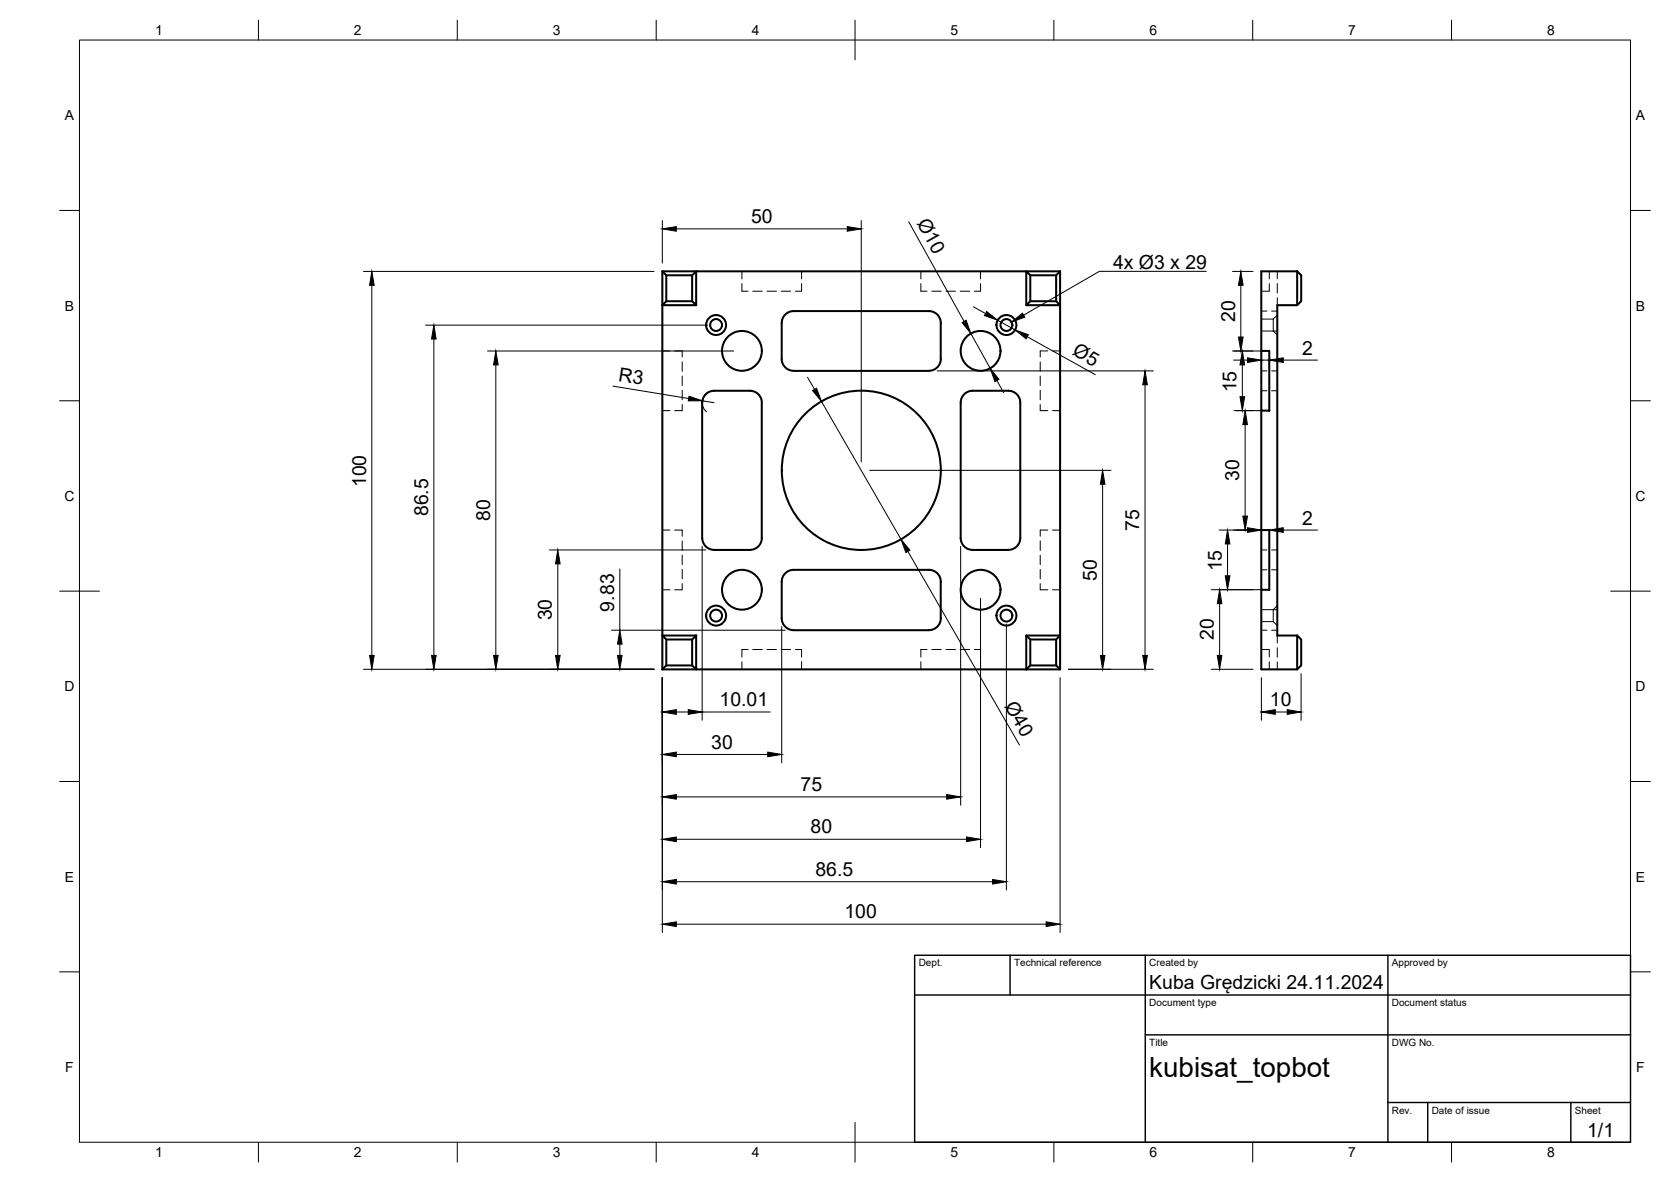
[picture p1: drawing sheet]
<svg xmlns="http://www.w3.org/2000/svg" width="420mm" height="297mm" viewBox="0 0 420 297" stroke-linecap="round" stroke-linejoin="round" font-family="sans-serif">
<!-- layer: Visible -->
<g fill="none" stroke="#000" stroke-width=".51">
<path d="M166.5 68.2l1 1h6.5l1-1v8.5l-1-1v-6.5M166.5 68.2h100.1M166.5 68.2v100M167.5 69.2v6.5M174 75.7h-6.5l-1 1h8.5M233.6 78.2h-34.1a2.99 2.99 0 0 0-2.9 3v9a2.99 2.99 0 0 0 2.9 3M233.6 78.2a2.99 2.99 0 0 1 3 3l-.1 9a2.95 2.95 0 0 1-2.9 3M258 76.7l1.1-1h6.5l1 1zM259.1 75.7v-6.5l-1.1-1v8.5M265.6 69.2v6.5M266.6 68.2l-1 1h-6.5M266.6 68.2v100"/>
<path d="M326.2 68.2v8.5h-5v83h5v8.5l1-1v-6.5l-1-1M326.2 68.2l1 1v6.5l-1 1M326.2 68.2h-9.1v20M179.6 98.2h9a2.99 2.99 0 0 1 3 3l-.1 34a2.95 2.95 0 0 1-2.9 3M179.6 98.2a2.99 2.99 0 0 0-3 3v34a3 3 0 0 0 3 3M199.5 93.2h34.1M317.1 88.2h2.1v15h-2.1zM317.1 103.2v30M179.6 138.2h9M244.5 138.2h9M253.5 138.2a2.99 2.99 0 0 0 3-3v-34a2.99 2.99 0 0 0-3-3h-9a2.99 2.99 0 0 0-2.9 3v34a2.99 2.99 0 0 0 2.9 3M317.1 133.2h2.1v15h-2.1z"/>
<path d="M175 159.7h-8.5l1 1v6.5M233.6 143.2h-34.1a2.99 2.99 0 0 0-2.9 3v9.2a2.99 2.99 0 0 0 2.9 3h34.1M233.6 143.2a2.96 2.96 0 0 1 2.9 3l.1 9.2a2.99 2.99 0 0 1-3 3M258 159.7h8.6l-1 1v6.5l1 1M317.1 148.2v20h9.1M166.5 168.2h100.1M167.5 160.7h6.5M174 160.7l1-1v8.5l-1-1zM174 167.2h-6.5l-1 1M259.1 167.2v-6.5l-1.1-1v8.5l1.1-1h6.5M259.1 160.7h6.5"/>
<circle cx="180.1" cy="81.7" r="1.49"/>
<circle cx="180.1" cy="81.7" r="2.51"/>
<circle cx="186.6" cy="88.2" r="5"/>
<circle cx="246.6" cy="88.2" r="5"/>
<circle cx="253.1" cy="81.7" r="1.49"/>
<circle cx="253.1" cy="81.7" r="2.51"/>
<circle cx="216.6" cy="118.2" r="20"/>
<circle cx="180.1" cy="154.7" r="1.49"/>
<circle cx="180.1" cy="154.7" r="2.51"/>
<circle cx="186.6" cy="148.2" r="5"/>
<circle cx="246.6" cy="148.2" r="5"/>
<circle cx="253.1" cy="154.7" r="1.49"/>
<circle cx="253.1" cy="154.7" r="2.51"/>
</g>
<!-- layer: Hidden -->
<g fill="none" stroke="#000" stroke-width=".25">
<path d="M186.5 71.3v1.9h1.6M186.5 68.2v1.9M189.3 73.2h2.4M192.8 73.2h2.4M196.4 73.2h2.4M201.5 71.3v1.9h-1.5M201.5 68.2v1.9M231.5 68.2v1.9M231.5 71.3v1.9h1.6M234.3 73.2h2.4M237.8 73.2h2.4M241.4 73.2h2.4"/>
<path d="M246.5 68.2v1.9M246.5 71.3v1.9h-1.5M317.1 78.2h1.5M319.2 71.3v1.9h-2.1M319.2 68.2v1.9M319.7 78.2h1.5M321.2 68.2v1.8M321.2 71.3v2.3M321.2 74.8v1.9M321.2 79.2l-1.1 1M166.5 88.2h1.9M169.6 88.2h1.9v1.5"/>
<path d="M171.5 90.9v2.4M171.5 94.5v2.4M171.5 98.1v2.4M261.6 90.9v2.4M261.6 94.5v2.4M261.6 98.1v2.4M263.5 88.2h-1.9v1.5M264.6 88.2h2M317.1 98.2h1.5M317.1 80.2h3M317.1 83.2h4.1M317.1 93.2h1.5"/>
<path d="M319.7 98.2h1.5M319.7 93.2h1.5M320.1 80.2v3l1.1 1M166.5 103.2h1.9M171.5 101.6v1.6h-1.9M261.6 101.6v1.6h1.9M264.6 103.2h2M166.5 133.2h1.9M169.6 133.2h1.9v1.6M171.5 135.9v2.4M171.5 139.5v2.4M261.6 135.9v2.4"/>
<path d="M261.6 139.5v2.4M263.5 133.2h-1.9v1.6M264.6 133.2h2M317.1 138.2h1.5M319.7 138.2h1.5M166.5 148.2h1.9M171.5 143.1v2.4M171.5 146.7v1.5h-1.9M261.6 146.7v1.5h1.9M261.6 143.1v2.4M264.6 148.2h2M317.1 158.4h1.5"/>
<path d="M317.1 153.2h4.1M317.1 156.2h3M317.1 143.2h1.5M319.7 158.4h1.5M319.7 143.2h1.5M320.1 156.2l1.1 1M321.2 152.2l-1.1 1v3M321.2 159.7v1.9M186.5 166.3v1.9M188.1 163.2h-1.6v1.9M189.3 163.2h2.4M192.8 163.2h2.4"/>
<path d="M196.4 163.2h2.4M200 163.2h1.5v1.9M201.5 166.3v1.9M231.5 166.3v1.9M233.1 163.2h-1.6v1.9M234.3 163.2h2.4M237.8 163.2h2.4M241.4 163.2h2.4M245 163.2h1.5v1.9M246.5 166.3v1.9M317.1 163.2h2.1v1.9M319.2 166.3v1.9"/>
<path d="M321.2 162.8v2.3M321.2 166.4v1.8"/>
</g>
<!-- layer: BORDER -->
<g fill="none" stroke="#000" stroke-width=".25">
<path d="M20 10.1h390v276.9h-390zM65 5.1v5M115 5.1v5M165 5.1v5M215 5.1v10M265 5.1v5M315 5.1v5M365 5.1v5M15 52.9h5M410 52.9h5M15 100.7h5M410 100.7h5"/>
<path d="M15 148.6h10M405 148.6h10M15 196.4h5M410 196.4h5M15 244.2h5M410 244.2h5M65 287v5M115 287v5M165 287v5M215 282.1v9.9M265 287v5M315 287v5"/>
<path d="M365 287v5"/>
</g>
<!-- layer: TITLEBLOCK -->
<path d="M230 240.1h180v46.9h-180zM230 250h180M254 240.1v9.9M288 240.1v46.9M349 240.1v46.9M288 260.1h122M349 277.1h61M359 277.1v9.9M395 277.1v9.9" fill="none" stroke="#000" stroke-width=".36"/>
<!-- layer: FD_Dimensions -->
<g fill="none" stroke="#000" stroke-width=".25">
<path d="M166.5 55.4v10.7M170.1 57.5h42.9M216.6 55.4v60.7M228.5 55.7l13.9 25.1M91.4 68.2h73M93.5 71.7v93M244.8 77.1l3 1.7M309.9 68.2h5.2M312 71.7v13M107 81.7h70.9M109.1 85.2v79.5M122.6 88.2h61.8"/>
<path d="M124.7 91.7v73M154.1 97l19 3.1M177.6 98.9a3 3 0 0 0 0 4.6M203.1 94.8l1.7 3M235.6 93.2h54.4M244.1 83.8l4.9 8.8M250.7 95.6l1.7 3.1M250.9 80.5l4.3 2.4M258.3 84.6l17.1 9.6M287.9 96.7v68M309.9 88.2h7.2M310.2 90.5h3.5"/>
<path d="M312.4 91.7v8M317.2 90.3v2.3M317.2 90.5h2M319.2 90.3v2.3M322.7 90.5h8.6M176.6 100.7l3 .5M206.5 100.9l20 34.6M218.7 118.2h60.7M310.3 103.2h6.8M313.1 106.7v23M138.2 138.2h39.3M176.6 137.3v43.7"/>
<path d="M228.3 138.6l28 48.6M241.6 137.3v65.1M277.2 121.7v43M306.6 133.2h10.5M308.7 136.7v8M317.2 133.2h2M322.7 133.2h8.6M140.3 141.7v23M153.8 158.4h43.6M155.9 143v15.4M196.6 157.5v34.2M246.5 150.3v62.7"/>
<path d="M253 156.8v66.9M304.6 148.2h12.5M306.7 151.7v13M91.4 168.2h73M155.9 161.9v2.8M166.5 170.3v64M170.1 178.9h3M176.6 178.9h17.1M266.6 170.3v64M268.6 168.2h21.4M304.6 168.2h10.5M317.2 170.3v10.7"/>
<path d="M320.7 178.9h3M327.2 169.3v11.7M170.1 189.6h22.9M170.1 210.9h72.9M170.1 200.3h67.9M170.1 232.2h92.9M170.1 221.6h79.5"/>
</g>
<g fill="#000" stroke="#000" stroke-width=".25">
<path d="M166.5 57.5l3.6-.6v1.2zM213 56.9l3.6 .6-3.6 .6zM93.5 68.2l.6 3.5h-1.2zM248.1 78.3l2.8 2.2-3.4-1.2zM312 68.2l.6 3.5h-1.2zM109.1 81.7l.6 3.5h-1.2zM124.7 88.2l.6 3.5h-1.2zM173.2 99.6l3.4 1.1h-3.5zM204.3 98.1l1-.5 1.2 3.3zM241.9 81.1l1-.6 1.2 3.3zM249 92.6l2.2 2.7-1 .6zM255.2 82.9l3.4 1.2-.6 1z"/>
<path d="M287.9 93.2l.6 3.5h-1.2zM311.4 84.7h1.2l-.6 3.5zM312.4 88.2l.5 3.5h-1.1zM311.8 99.7h1.1l-.5 3.5zM313.7 89.9l3.5 .6-3.5 .6zM319.2 90.5l3.5-.6v1.2zM313.1 103.2l.6 3.5h-1.2zM226.5 135.5l2.3 2.8-1 .6zM277.2 118.2l.6 3.5h-1.1zM308.7 133.2l.5 3.5h-1.1zM312.5 129.7h1.2l-.6 3.5zM313.7 132.6l3.5 .6-3.5 .6z"/>
<path d="M319.2 133.2l3.5-.6v1.2zM140.3 138.2l.5 3.5h-1.1zM306.7 148.2l.5 3.5h-1.1zM308.1 144.7h1.1l-.5 3.5zM92.9 164.7h1.2l-.6 3.5zM108.5 164.7h1.2l-.6 3.5zM124.1 164.7h1.2l-.6 3.5zM139.7 164.7h1.1l-.5 3.5zM155.3 164.7h1.1l-.5 3.5zM155.9 158.4l.5 3.5h-1.1zM166.5 178.9l3.6-.6v1.2zM173.1 178.3l3.5 .6-3.5 .6z"/>
<path d="M276.7 164.7h1.1l-.6 3.5zM287.3 164.7h1.2l-.6 3.5zM306.1 164.7h1.1l-.5 3.5zM317.2 178.9l3.5-.6v1.2zM323.7 178.3l3.5 .6-3.5 .6zM166.5 200.3l3.6-.6v1.1zM166.5 189.6l3.6-.6v1.2zM193 189l3.6 .6-3.6 .6zM238 199.7l3.6 .6-3.6 .5zM166.5 210.9l3.6-.6v1.2zM243 210.3l3.5 .6-3.5 .6zM166.5 232.2l3.6-.5v1.1z"/>
<path d="M166.5 221.6l3.6-.6v1.2zM249.6 221l3.4 .6-3.4 .6zM263 231.7l3.6 .5-3.6 .6z"/>
</g>
<!-- layer: Hole Notes -->
<path d="M254.3 80.9l2.8-2.2 .6 1z" fill="#000" stroke="#000" stroke-width=".25"/>
<path d="M303.3 68.2h-26.9l-19 11" fill="none" stroke="#000" stroke-width=".25"/>
<text font-size="7" x="289" y="270.6">kubisat_topbot</text>
<g font-size="4.9">
<text x="188.8" y="56.1">50</text>
<text x="230.4" y="56" transform="rotate(61 230.4 56)">Ø10</text>
<text x="279.9" y="67.5">4x Ø3 x 29</text>
<text x="310.5" y="80.9" transform="rotate(-90 310.5 80.9)">20</text>
<text x="269.4" y="89.1" transform="rotate(29 269.4 89.1)">Ø5</text>
<text x="327.4" y="89.1">2</text>
<text x="155.4" y="95.8" transform="rotate(9 155.4 95.8)">R3</text>
<text x="310.9" y="98.6" transform="rotate(-90 310.9 98.6)">15</text>
<text x="92" y="122.4" transform="rotate(-90 92 122.4)">100</text>
<text x="311.6" y="120.9" transform="rotate(-90 311.6 120.9)">30</text>
<text x="107.6" y="129.7" transform="rotate(-90 107.6 129.7)">86.5</text>
<text x="123.2" y="130.9" transform="rotate(-90 123.2 130.9)">80</text>
<text x="327.4" y="131.8">2</text>
<text x="286.4" y="133.4" transform="rotate(-90 286.4 133.4)">75</text>
<text x="307.2" y="143.6" transform="rotate(-90 307.2 143.6)">15</text>
<text x="275.8" y="145.9" transform="rotate(-90 275.8 145.9)">50</text>
<text x="138.8" y="155.9" transform="rotate(-90 138.8 155.9)">30</text>
<text x="154.4" y="153.7" transform="rotate(-90 154.4 153.7)">9.83</text>
<text x="305.2" y="160.9" transform="rotate(-90 305.2 160.9)">20</text>
<text x="180.9" y="177.5">10.01</text>
<text x="252.5" y="177.4" transform="rotate(60 252.5 177.4)">Ø40</text>
<text x="319.3" y="177.5">10</text>
<text x="178.8" y="188.1">30</text>
<text x="201.3" y="198.8">75</text>
<text x="203.8" y="209.5">80</text>
<text x="205" y="220.1">86.5</text>
<text x="212.3" y="230.8">100</text>
<text x="289" y="248.5">Kuba Grędzicki 24.11.2024</text>
<text x="399.1" y="285.7">1/1</text>
</g>
<g font-size="3.5">
<text x="39" y="8.8">1</text>
<text x="89" y="8.8">2</text>
<text x="139" y="8.8">3</text>
<text x="189" y="8.8">4</text>
<text x="239" y="8.8">5</text>
<text x="289" y="8.8">6</text>
<text x="339" y="8.8">7</text>
<text x="389" y="8.8">8</text>
<text x="16.3" y="30.2">A</text>
<text x="411.3" y="30.2">A</text>
<text x="16.3" y="78">B</text>
<text x="411.3" y="78">B</text>
<text x="16.2" y="125.9">C</text>
<text x="411.2" y="125.9">C</text>
<text x="16.2" y="173.7">D</text>
<text x="411.2" y="173.7">D</text>
<text x="16.3" y="221.6">E</text>
<text x="411.3" y="221.6">E</text>
<text x="16.4" y="269.4">F</text>
<text x="411.4" y="269.4">F</text>
<text x="39" y="290.8">1</text>
<text x="89" y="290.8">2</text>
<text x="139" y="290.8">3</text>
<text x="189" y="290.8">4</text>
<text x="239" y="290.8">5</text>
<text x="289" y="290.8">6</text>
<text x="339" y="290.8">7</text>
<text x="389" y="290.8">8</text>
</g>
<g font-size="2.5">
<text x="231" y="242.9">Dept.</text>
<text x="255" y="242.9">Technical reference</text>
<text x="289" y="242.9">Created by</text>
<text x="350" y="242.9">Approved by</text>
<text x="289" y="252.8">Document type</text>
<text x="350" y="252.8">Document status</text>
<text x="289" y="262.9">Title</text>
<text x="350" y="262.9">DWG No.</text>
<text x="350" y="279.9">Rev.</text>
<text x="360" y="279.9">Date of issue</text>
<text x="396" y="279.9">Sheet</text>
</g>
</svg>
